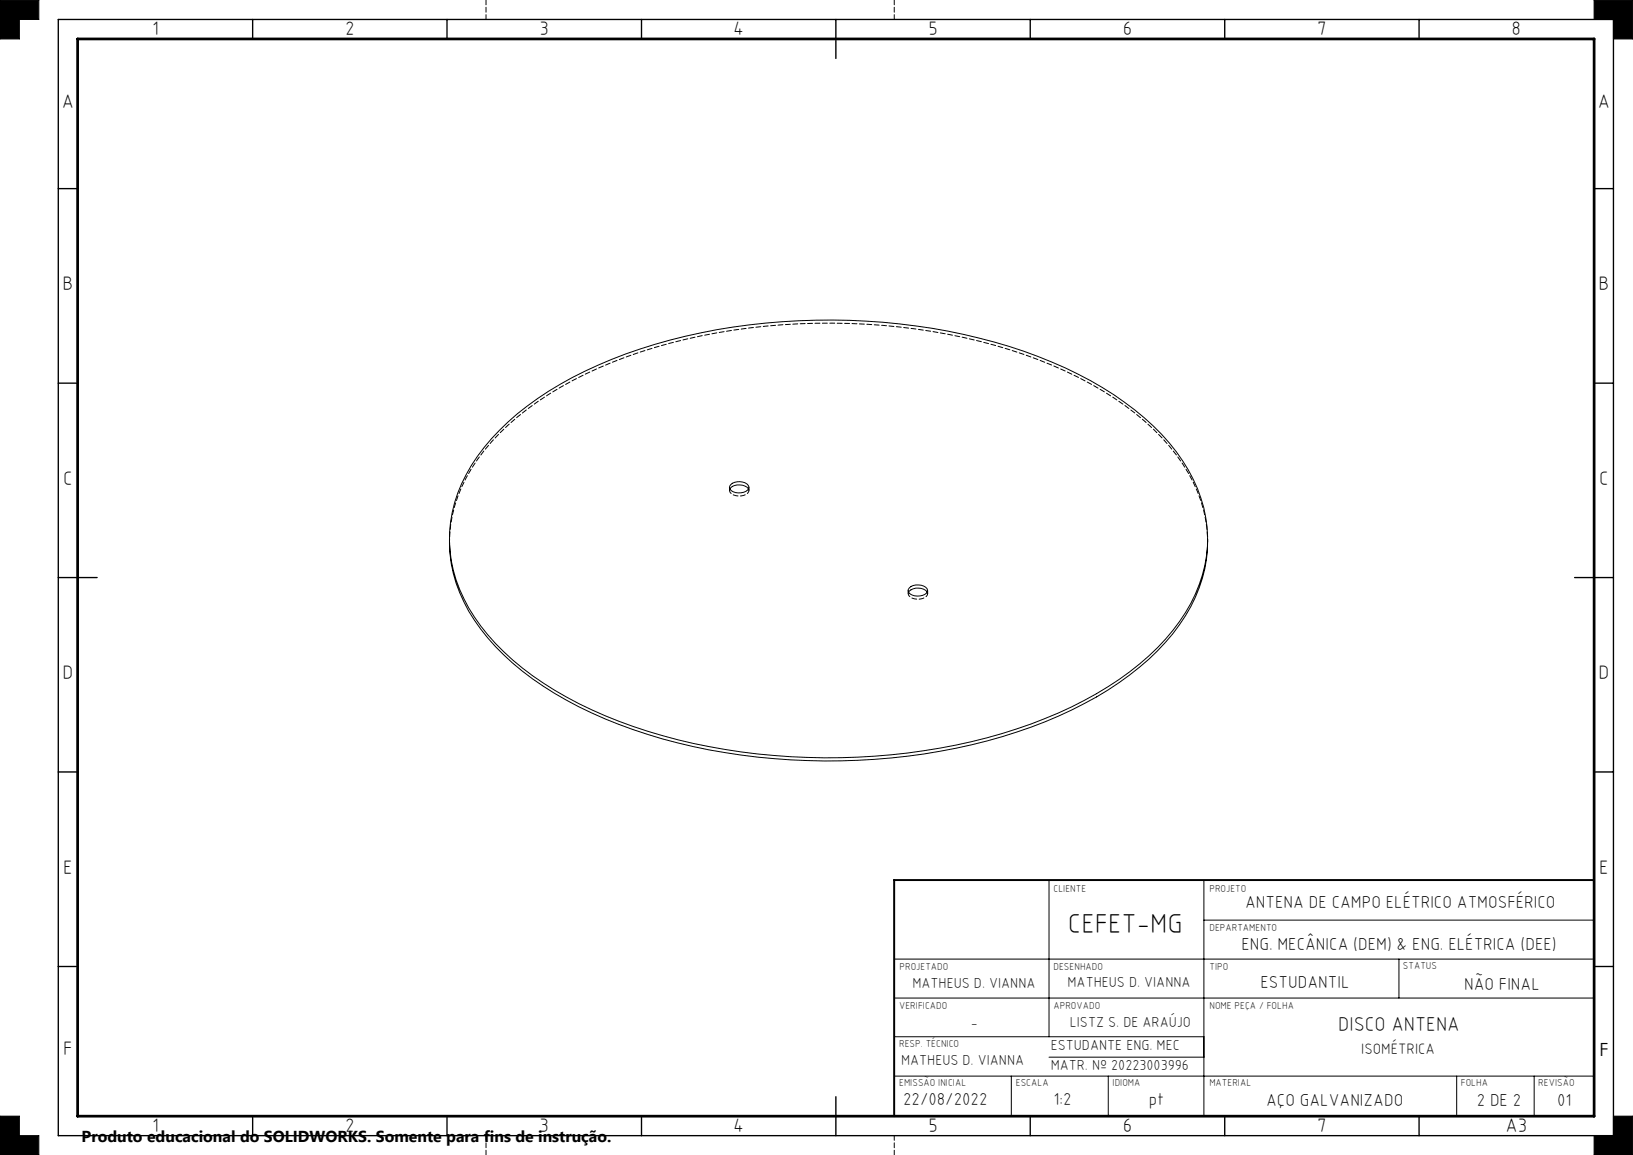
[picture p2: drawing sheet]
<svg xmlns="http://www.w3.org/2000/svg" width="420mm" height="297mm" viewBox="0 0 420 297" stroke-linecap="round" stroke-linejoin="round" font-family="sans-serif">
<g fill="none" stroke="#000" stroke-width=".26">
<path d="M0 0h10v5h-5v5h-5zM410 0h10v10h-5v-5h-5zM128.5 110.6a84.4 84.4 0 0 1 28.9-18.2 157.8 157.8 0 0 1 78.1-8.6 127.3 127.3 0 0 1 48 15.9 61.5 61.5 0 0 1 22.1 21.1 34.3 34.3 0 0 1-.7 36.7 64 64 0 0 1-22.9 20.9 132.1 132.1 0 0 1-52.8 15.7 155.8 155.8 0 0 1-73.6-10.1 82.9 82.9 0 0 1-28.2-18.6 40 40 0 0 1-11.8-26.2 37.1 37.1 0 0 1 8.9-24.2zM115.6 138.6a36.1 36.1 0 0 0 8 23.2 71.4 71.4 0 0 0 25.3 19.9 144.8 144.8 0 0 0 63.1 14 150.9 150.9 0 0 0 60.3-11.6 79.9 79.9 0 0 0 27.5-18.9 38.9 38.9 0 0 0 10.8-25.8v-.8M187.7 125.7a3.3 3.3 0 0 1 4.8 0M187.9 124.6a3.4 3.4 0 0 1 4.5 .2 1.21 1.21 0 0 1-1.1 1.8 2.96 2.96 0 0 1-3.7-1.2zM233.7 152.3a3.3 3.3 0 0 1 4.8 0M233.9 151.2a3.5 3.5 0 0 1 4.5 .1 1.21 1.21 0 0 1-1.1 1.8 3.4 3.4 0 0 1-3.6-.7l-.1-.9zM269.8 226.3v40.3M309.6 226.3v60.7M309.6 236.6h100.4M230 246.6h180"/>
<path d="M230 256.6h180M359.8 246.6v10M230 276.7h180M230 266.6h79.6M260.1 276.7v10.3M269.8 271.8h39.8M285 276.7v10.3M374.7 276.7v10.3M394.6 276.7v10.3M0 287h5v5h5v5h-10zM415 287h5v10h-10v-5h5z"/>
</g>
<path d="M125 5v-5M230 5v-5M125 292v5M230 292v5" fill="none" stroke="#000" stroke-width=".26" stroke-dasharray="1.3 .6"/>
<g fill="none" stroke="#000" stroke-width=".35">
<path d="M15 5h400v287h-400zM65 5v5M115 5v5M165 5v5M215 5v10M265 5v5M315 5v5M365 5v5M15 48.5h5M410 48.5h5M15 98.5h5M410 98.5h5"/>
<path d="M15 148.5h10M405 148.5h10M15 198.5h5M410 198.5h5M15 248.5h5M410 248.5h5M65 287v5M115 287v5M165 287v5M215 282v10M265 287v5M315 287v5"/>
<path d="M365 287v5"/>
</g>
<path d="M410 226.3h-180v60.7" fill="none" stroke="#000" stroke-width=".5"/>
<path d="M20 10h390v277h-390z" fill="none" stroke="#000" stroke-width=".7"/>
<path d="M0 287v10h10v-5h-5v-5zM415 287h5v10h-10v-5h5zM410 0h10v10h-5v-5h-5zM0 0v10h5v-5h5v-5z" fill-rule="evenodd" fill="#000"/>
<path d="M115.6 139.4a38.3 38.3 0 0 1 10.8-25.8 81.5 81.5 0 0 1 31-20.4 157.8 157.8 0 0 1 78.2-8.6 128.2 128.2 0 0 1 48 15.9 61.6 61.6 0 0 1 22 21.1 35.2 35.2 0 0 1 5 17.8" fill="none" stroke="#000" stroke-width=".26" stroke-dasharray="1.3 .6" stroke-dashoffset=".6"/>
<path d="M187.7 125.7a1.4 1.4 0 0 0 1.6 1.8 3 3 0 0 0 3.3-1.1l-.1-.7M233.7 152.2a1.4 1.4 0 0 0 1.5 1.8 3 3 0 0 0 3.3-1.1v-.7" fill="none" stroke="#000" stroke-width=".26" stroke-dasharray="1.3 .6" stroke-dashoffset="-.1"/>
<path d="M187.6 125.3v.8M192.6 126.1v-.8M233.6 151.8v.8M238.6 152.6v-.8" fill="none" stroke="#000" stroke-width=".26" stroke-dasharray="1.3 .6" stroke-dashoffset=".4"/>
<text font-size="7.1" x="274.7" y="239.8">CEFET-MG</text>
<text font-size="5.1" x="344.2" y="265">DISCO ANTENA</text>
<g font-size="5">
<text x="39.1" y="9.1">1</text>
<text x="88.8" y="9.1">2</text>
<text x="138.8" y="9.1">3</text>
<text x="188.6" y="9.1">4</text>
<text x="238.8" y="9.1">5</text>
<text x="288.8" y="9.1">6</text>
<text x="338.8" y="9.1">7</text>
<text x="388.8" y="9.1">8</text>
<text x="15.9" y="27.9">A</text>
<text x="410.9" y="27.9">A</text>
<text x="16.1" y="74.6">B</text>
<text x="411.1" y="74.6">B</text>
<text x="16.3" y="124.6">C</text>
<text x="411.3" y="124.6">C</text>
<text x="16.1" y="174.6">D</text>
<text x="411.1" y="174.6">D</text>
<text x="16.3" y="224.6">E</text>
<text x="411.3" y="224.6">E</text>
<text x="16.3" y="271.4">F</text>
<text x="39.1" y="291.1">1</text>
<text x="88.8" y="291.1">2</text>
<text x="138.8" y="291.1">3</text>
<text x="188.6" y="291.1">4</text>
<text x="238.8" y="291.1">5</text>
<text x="288.8" y="291.1">6</text>
<text x="338.8" y="291.1">7</text>
<text x="387.2" y="291.1">A3</text>
</g>
<text font-size="4.7" x="411.4" y="271.5">F</text>
<g font-size="4.4">
<text x="320.2" y="233.6">ANTENA DE CAMPO ELÉTRICO ATMOSFÉRICO</text>
<text x="319.3" y="244.2">ENG. MECÂNICA (DEM) &amp; ENG. ELÉTRICA (DEE)</text>
<text x="324.2" y="254">ESTUDANTIL</text>
<text x="376.5" y="254.5">NÃO FINAL</text>
<text x="232.3" y="284.1">22/08/2022</text>
<text x="271" y="284.3">1:2</text>
<text x="295.5" y="284.1">pt</text>
<text x="325.6" y="284.3">AÇO GALVANIZADO</text>
<text x="379.8" y="284.5">2 DE 2</text>
<text x="400.5" y="284.3">01</text>
</g>
<text font-size="4.1" x="21" y="293.7">Produto educacional do SOLIDWORKS. Somente para fins de instrução.</text>
<text font-size="3.9" x="350.1" y="271.1">ISOMÉTRICA</text>
<g font-size="3.7">
<text x="234.7" y="254.1">MATHEUS D. VIANNA</text>
<text x="274.6" y="253.8">MATHEUS D. VIANNA</text>
<text x="249.7" y="264.3">-</text>
<text x="270.2" y="269.9">ESTUDANTE ENG. MEC</text>
<text x="275.2" y="264.1">LISTZ S. DE ARAÚJO</text>
<text x="231.7" y="273.9">MATHEUS D. VIANNA</text>
<text x="270.2" y="275.2">MATR. Nº 20223003996</text>
</g>
<g font-size="2.6">
<text x="271" y="229.3">CLIENTE</text>
<text x="311.1" y="229.3">PROJETO</text>
<text x="311.1" y="239.3">DEPARTAMENTO</text>
<text x="231.4" y="249.4">PROJETADO</text>
<text x="271" y="249.5">DESENHADO</text>
<text x="311.1" y="249.5">TIPO</text>
<text x="360.8" y="249.2">STATUS</text>
<text x="231.3" y="259.5">VERIFICADO</text>
<text x="271" y="259.5">APROVADO</text>
<text x="311.1" y="259.4">NOME PEÇA / FOLHA</text>
<text x="231.3" y="269.2">RESP. TÉCNICO</text>
<text x="231.3" y="279.3">EMISSÃO INICIAL</text>
<text x="261.3" y="279.3">ESCALA</text>
<text x="286.2" y="279.3">IDIOMA</text>
<text x="311" y="279.3">MATERIAL</text>
<text x="375.7" y="279.3">FOLHA</text>
<text x="395.6" y="279.3">REVISÃO</text>
</g>
</svg>
